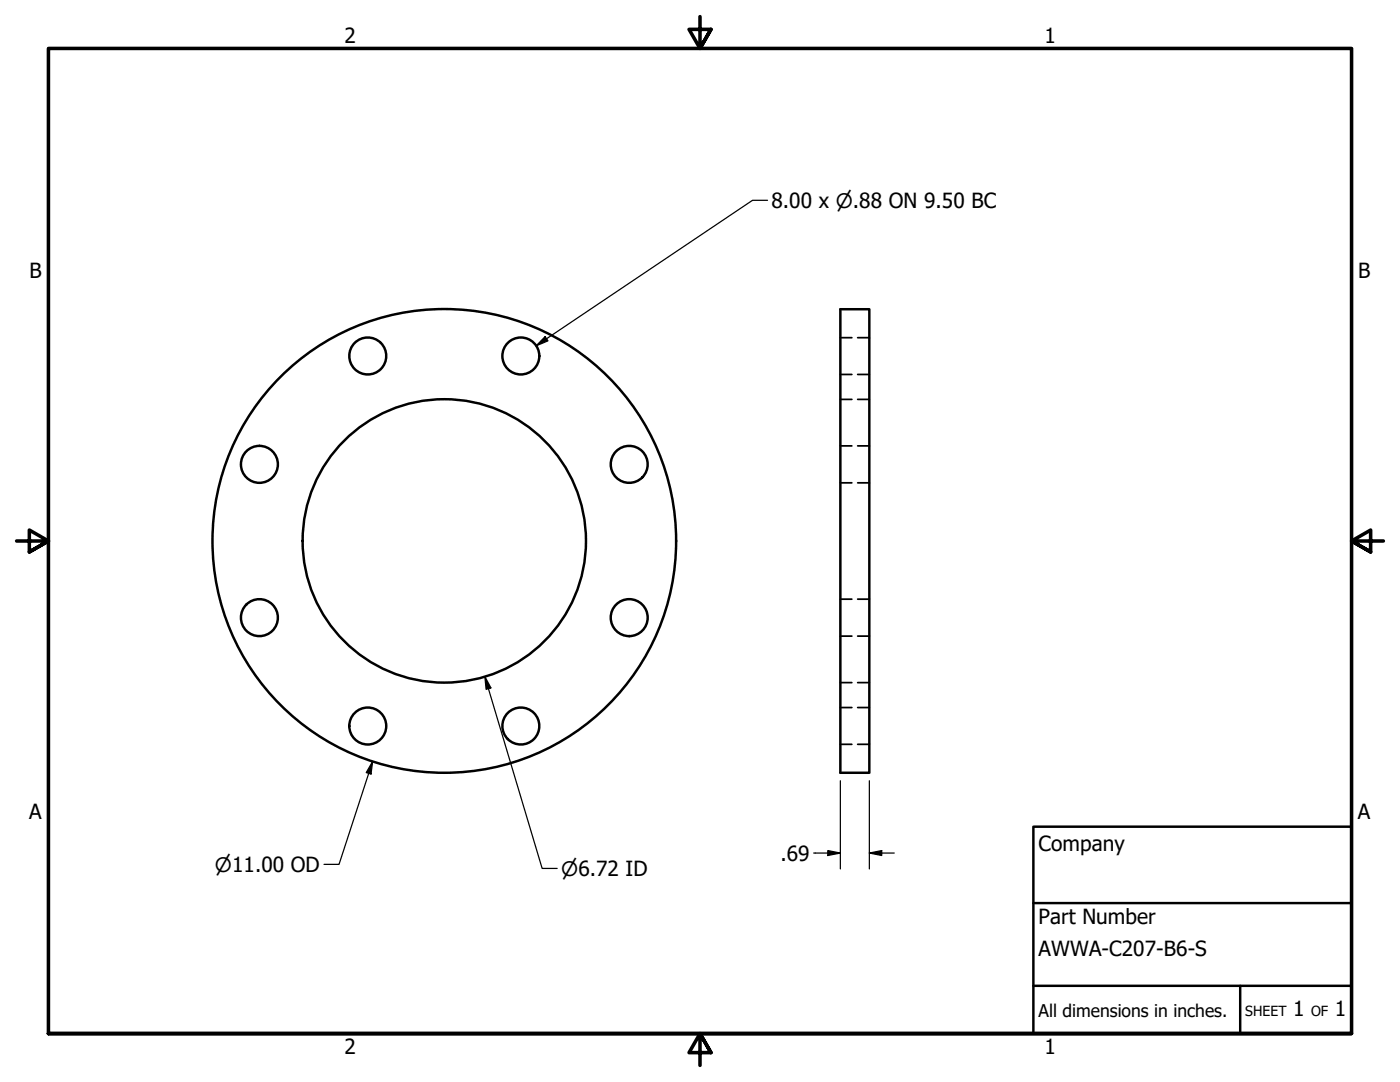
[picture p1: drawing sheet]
<svg xmlns="http://www.w3.org/2000/svg" width="279mm" height="216mm" viewBox="0 0 279 216" stroke-linecap="round" stroke-linejoin="round" font-family="sans-serif">
<!-- layer: Visible (ANSI) -->
<g fill="none" stroke="#000" stroke-width=".49">
<path d="M167.7 61.7h5.8v92.5h-5.8z"/>
<circle cx="73.4" cy="71" r="3.7"/>
<circle cx="103.9" cy="71" r="3.7"/>
<circle cx="51.8" cy="92.7" r="3.7"/>
<circle cx="125.6" cy="92.7" r="3.7"/>
<circle cx="88.7" cy="107.9" r="46.3"/>
<circle cx="88.7" cy="107.9" r="28.3"/>
<circle cx="51.8" cy="123.2" r="3.7"/>
<circle cx="125.6" cy="123.2" r="3.7"/>
<circle cx="73.4" cy="144.9" r="3.7"/>
<circle cx="103.9" cy="144.9" r="3.7"/>
</g>
<!-- layer: Hidden (ANSI) -->
<g fill="none" stroke="#000" stroke-width=".35">
<path d="M167.7 79.7h2.3M167.7 74.7h2.3M167.7 67.4h2.3M171.2 79.7h2.3M171.2 74.7h2.3M171.2 67.4h2.3M167.7 96.3h2.3M167.7 89h2.3M171.2 96.3h2.3M171.2 89h2.3M167.7 119.6h2.3M171.2 119.6h2.3"/>
<path d="M167.7 136.2h2.3M167.7 126.9h2.3M171.2 136.2h2.3M171.2 126.9h2.3M167.7 148.5h2.3M167.7 141.2h2.3M171.2 148.5h2.3M171.2 141.2h2.3"/>
</g>
<!-- layer: Border (ANSI) -->
<path d="M139.7 3.3v6.4l-2.2-3.8h4.4l-2.2 3.8 2.2-3.8M3.3 107.9h6.4l-3.8-2.1v4.3l3.8-2.2-3.8 2.2M276.1 107.9h-6.4l3.8-2.1v4.3l-3.8-2.2 3.8 2.2M9.7 206.2v-196.5h260v196.5h-260h260M141.9 210l-2.2-3.8 2.2 3.8h-4.4l2.2-3.8v6.4" fill="none" stroke="#000" stroke-width=".71"/>
<!-- layer: Title (ANSI) -->
<path d="M206.2 165h63.5v41.2h-63.5zM206.2 196.7h63.5M206.2 180.2h63.5M247.5 196.7v9.5" fill="none" stroke="#000" stroke-width=".49"/>
<!-- layer: Dimension (ANSI) -->
<path d="M153.2 40h-3l-43.2 29M108.8 67.2l.6 .8-2.4 1zM96.8 135l1.2 2.3-1 .2zM96.8 135l11.4 38.3h3M74.4 151.9l-.4 2.5-.9-.2zM74.4 151.9l-6.7 20.6h-3M167.7 155.8v17.6M173.5 155.8v17.6M162.4 170.2h5.3M165.2 169.7l2.5 .5-2.5 .5zM173.5 170.2l2.5-.5v1zM173.5 170.2h5" fill="none" stroke="#000" stroke-width=".25"/>
<g fill="#000">
<path d="M108.8 67.2l.6 .8-2.4 1z" fill-rule="evenodd"/>
<path d="M96.8 135l1.2 2.3-1 .2z" fill-rule="evenodd"/>
<path d="M74.4 151.9l-.4 2.5-.9-.2z" fill-rule="evenodd"/>
<path d="M165.2 169.7l2.5 .5-2.5 .5z" fill-rule="evenodd"/>
<path d="M173.5 170.2l2.5-.5v1z" fill-rule="evenodd"/>
</g>
<g font-size="4.2">
<text x="68.7" y="8.6">2</text>
<text x="208.4" y="8.6">1</text>
<text x="154" y="41.4">8.00 x ⌀.88 ON 9.50 BC</text>
<text x="5.9" y="55.5">B</text>
<text x="271" y="55.5">B</text>
<text x="5.8" y="163.4">A</text>
<text x="271" y="163.4">A</text>
<text x="155.8" y="171.7">.69</text>
<text x="207.3" y="169.8">Company</text>
<text x="207.3" y="184.4">Part Number</text>
<text x="207.3" y="190.7">AWWA-C207-B6-S</text>
<text x="258.1" y="202.8">1</text>
<text x="266.4" y="202.8">1</text>
<text x="68.7" y="210.3">2</text>
<text x="208.4" y="210.3">1</text>
</g>
<g font-size="4">
<text x="42.9" y="174">⌀11.00 OD</text>
<text x="112" y="174.8">⌀6.72 ID</text>
</g>
<text font-size="3.5" x="207.3" y="202.9">All dimensions in inches.</text>
<g font-size="2.8">
<text x="248.5" y="202.8">SHEET</text>
<text x="261.7" y="202.8">OF</text>
</g>
</svg>
